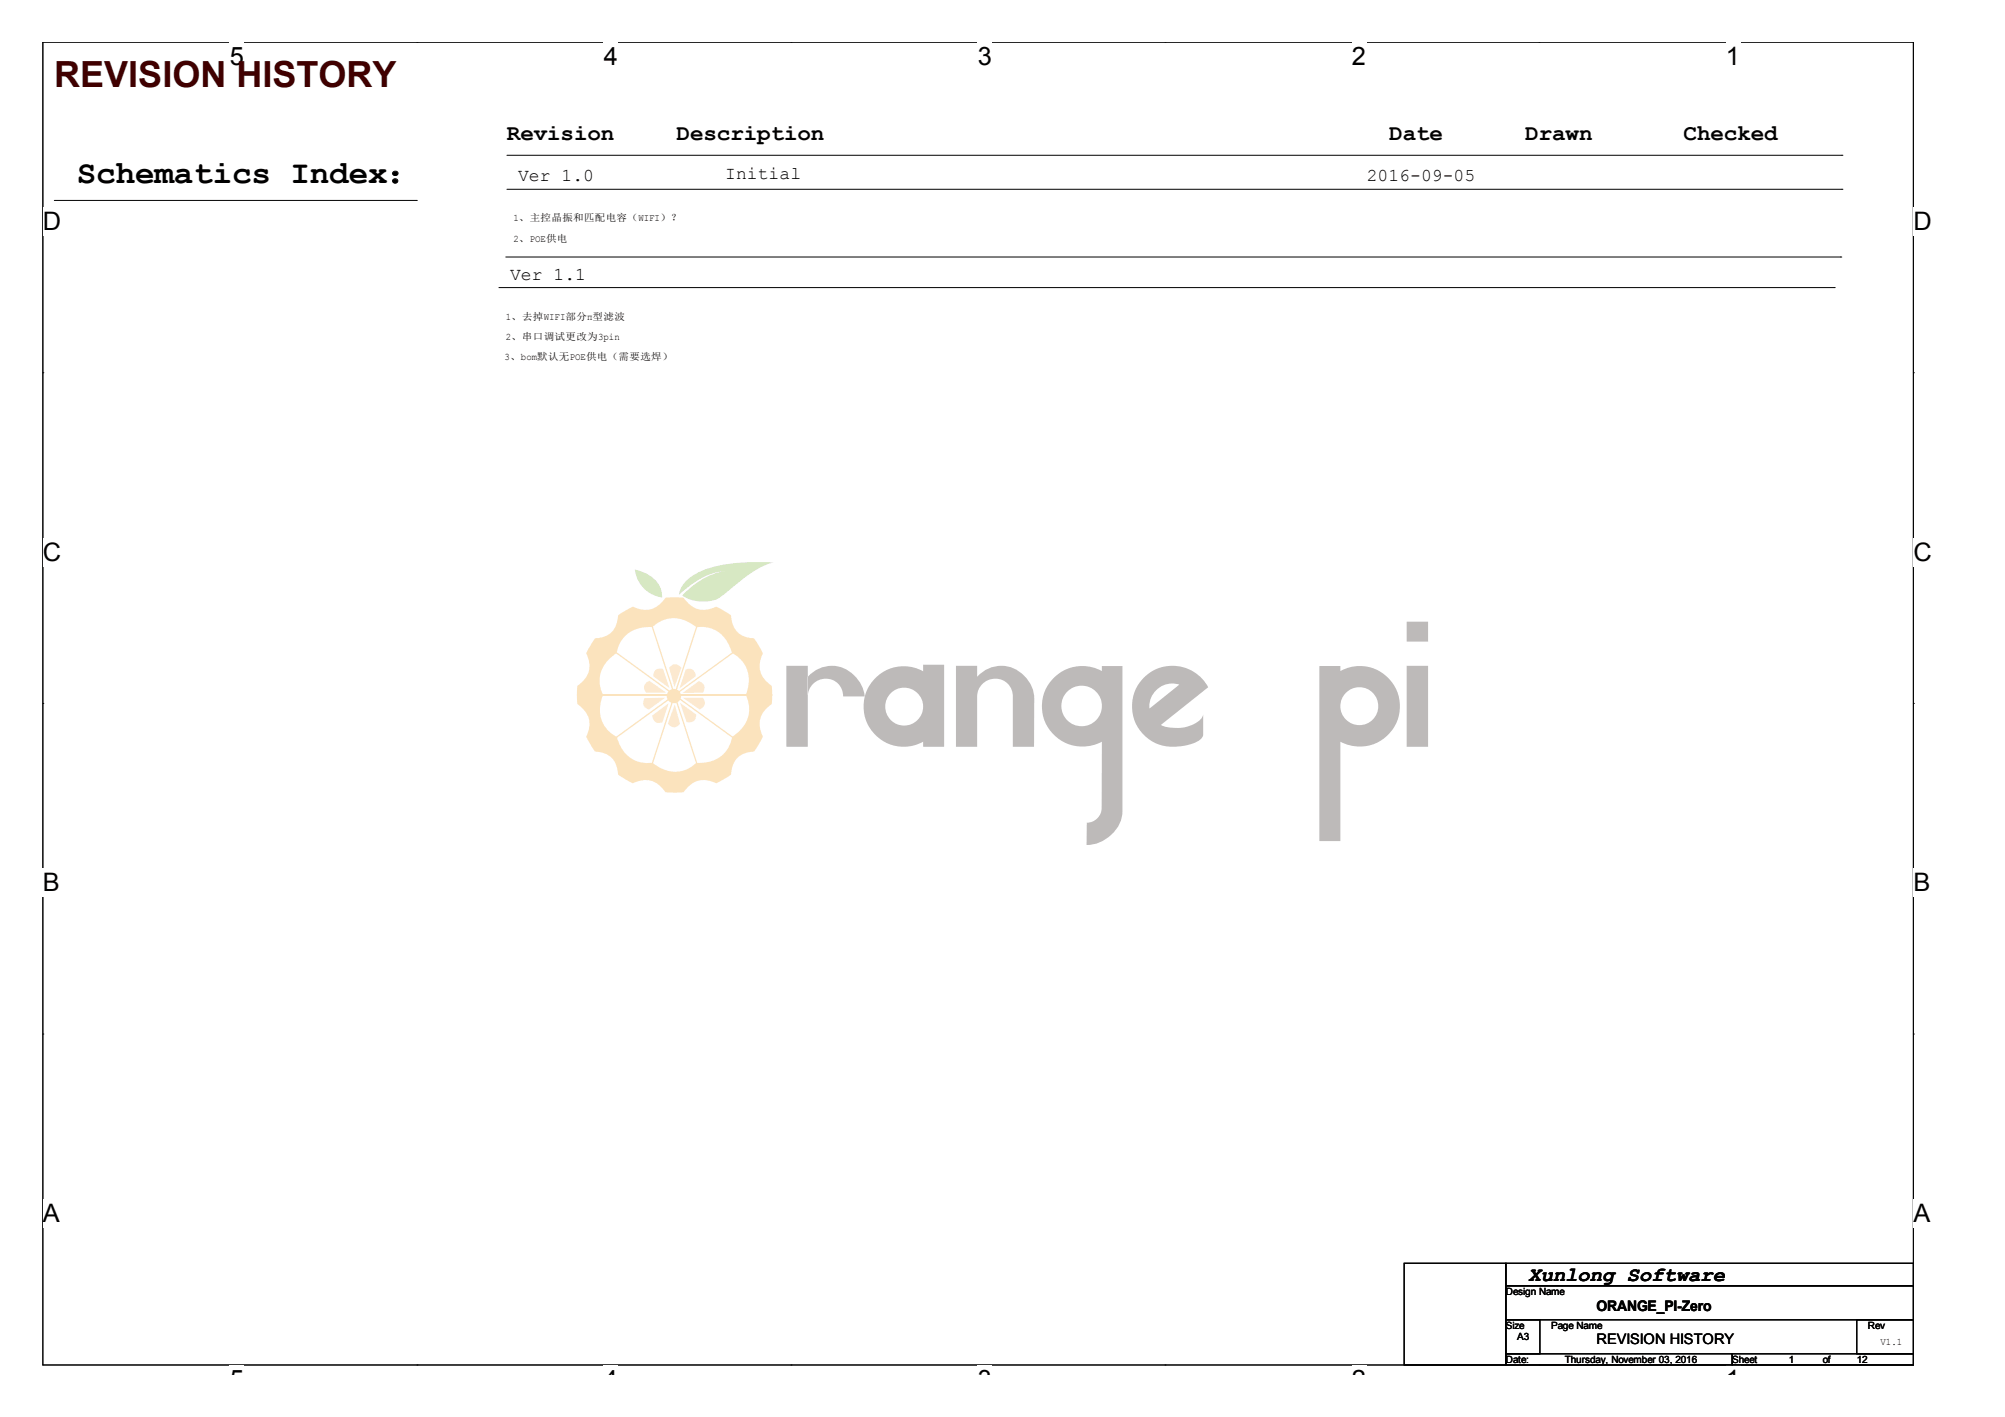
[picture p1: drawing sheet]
<svg xmlns="http://www.w3.org/2000/svg" width="297mm" height="210mm" viewBox="0 0 297 210" stroke-linecap="round" stroke-linejoin="round" font-family="sans-serif">
<path d="M6.3 6.2h277.2v196h-277.1z" fill="none" stroke="#000" stroke-width=".15"/>
<g fill="#fff">
<path d="M34 6.2h2.2v4.3h-2.2z"/>
<path d="M34 202.2h2.2v1.4h-2.2z"/>
</g>
<path d="M61.8 6.2h.1M61.8 202.2h.1" fill="none" stroke="#000" stroke-width=".15"/>
<g fill="#fff">
<path d="M89.5 6.2h2.1v4.3h-2.1z"/>
<path d="M89.5 202.2h2.1v1.4h-2.1z"/>
</g>
<path d="M117.2 6.2h.1M117.2 202.2h.1" fill="none" stroke="#000" stroke-width=".15"/>
<g fill="#fff">
<path d="M144.9 6.2h2.1v4.3h-2.1z"/>
<path d="M144.9 202.2h2.1v1.4h-2.1z"/>
</g>
<path d="M172.6 6.2h.1M172.6 202.2h.1" fill="none" stroke="#000" stroke-width=".15"/>
<g fill="#fff">
<path d="M200.3 6.2h2.1v4.3h-2.1z"/>
<path d="M200.3 202.2h2.1v1.4h-2.1z"/>
</g>
<path d="M228 6.2h.1M228 202.2h.1" fill="none" stroke="#000" stroke-width=".15"/>
<g fill="#fff">
<path d="M255.7 6.2h2.1v4.3h-2.1z"/>
<path d="M255.7 202.2h2.1v1.4h-2.1z"/>
<path d="M6.3 30.7h2.8v4.2h-2.8z"/>
<path d="M283.5 30.7h2.7v4.2h-2.7z"/>
<path d="M6.3 79.7h2.8v4.2h-2.8z"/>
<path d="M283.5 79.7h2.7v4.2h-2.7z"/>
</g>
<path d="M6.3 55.2h.1M283.5 55.2h.1" fill="none" stroke="#000" stroke-width=".15"/>
<g fill="#fff">
<path d="M6.3 128.7h2.6v4.2h-2.6z"/>
<path d="M283.5 128.7h2.5v4.2h-2.5z"/>
</g>
<path d="M6.3 104.2h.1M283.5 104.2h.1" fill="none" stroke="#000" stroke-width=".15"/>
<g fill="#fff">
<path d="M6.3 177.6h2.6v4.3h-2.6z"/>
<path d="M283.5 177.6h2.5v4.3h-2.5z"/>
</g>
<g fill="none" stroke="#000" stroke-width=".15">
<path d="M8 29.7h53.7M61.7 29.7h.1M74.9 38.1h197.8M75.1 23h197.8M75.1 28h197.8M272.7 38.1h.1M272.9 23h.1M272.9 28h.1M73.9 42.6h197.8M271.7 42.6h.1M6.3 153.2h.1M283.5 153.2h.1"/>
<path d="M208 187.1h15.1v15.1h-15.1zM223.1 187.1h60.4v3.4h-60.4zM223.1 190.5h60.4v5h-60.4zM223.1 195.5h5v5h-5zM275.1 195.5h8.4v5h-8.4zM223.1 200.5h33.5v1.7h-33.5zM256.6 200.5h26.9v1.7h-26.9z"/>
<circle cx="58.6" cy="26.8" r=".36"/>
<circle cx="58.6" cy="25.7" r=".37"/>
</g>
<g fill="#7bb537">
<path d="M101.7 86a8.7 8.7 0 0 1 4-2 29.6 29.6 0 0 1 8.9-.7 14.6 14.6 0 0 0-5.7 3.4l-.8 .7a5.7 5.7 0 0 1-3 1.7 5.6 5.6 0 0 1-4-.9 11.1 11.1 0 0 1 6.8-3.7 9.7 9.7 0 0 0-6.1 2.6l-1.2 1v-.3a3.7 3.7 0 0 1 1.1-1.8z"/>
<path d="M94 84.4a5.2 5.2 0 0 1 3.8 2.5l.2 .6 .1 1a4.7 4.7 0 0 1-4.1-4.1z"/>
</g>
<path d="M88.1 94.6a3.3 3.3 0 0 0 3.5-3.5l2.2-1.2a3.5 3.5 0 0 0 4.8-1.4h2.7a3.5 3.5 0 0 0 4.8 1.4l2.2 1.2a3.3 3.3 0 0 0 3.4 3.5l1.3 2.2a3.5 3.5 0 0 0 1.3 4.8v2.7a3.5 3.5 0 0 0-1.3 4.8l-1.3 2.2a3.3 3.3 0 0 0-3.4 3.5l-2.2 1.2a3.5 3.5 0 0 0-4.8 1.4h-2.7a3.5 3.5 0 0 0-4.8-1.4l-2.2-1.2a3.3 3.3 0 0 0-3.5-3.5l-1.3-2.2a3.5 3.5 0 0 0-1.3-4.8v-2.7a3.5 3.5 0 0 0 1.3-4.8z" fill="#f4a424"/>
<g fill="#fff">
<path d="M99.9 103l8.6-6.3a4.4 4.4 0 0 1 2.4 4.8l-.4 1.5z"/>
<path d="M103.1 92.9a4.4 4.4 0 0 1 4.8 2.5l.5 1.3-8.5 6.3z"/>
<path d="M96.7 92.8a4.4 4.4 0 0 1 5.2-.7l1.3 .8-3.3 10.1-3.3-10.1z"/>
<path d="M92.4 94.4a5 5 0 0 1 4.2-1.5l3.3 10-8.5-6.2v-.1a4.7 4.7 0 0 1 1-2.2z"/>
<path d="M90.2 97.7l1.2-1 8.5 6.3h-10.5a4.4 4.4 0 0 1 .8-5.3z"/>
<path d="M89.3 102.9h10.6l-8.5 6.2a4.4 4.4 0 0 1-2.5-4.7z"/>
<path d="M91.4 109.1l8.5-6.2-3.2 10.1a4.4 4.4 0 0 1-4.8-2.5z"/>
<path d="M99.9 102.9l3.3 10.1a4.4 4.4 0 0 1-5.3 .8l-1.2-.8z"/>
<path d="M99.9 103l8.6 6.2a4.4 4.4 0 0 1-3.9 3.7l-1.4 .1z"/>
<path d="M99.9 102.9h10.6a4.4 4.4 0 0 1-.9 5.3l-1.1 .9z"/>
</g>
<g fill="#f4a424">
<path d="M88.2 111.4l23.4-17 .1 .1-23.4 17z"/>
<circle cx="99.8" cy="103.1" r="1.06"/>
</g>
<path d="M85.5 103h28.9" fill="none" stroke="#f4a424" stroke-width=".18"/>
<g fill="#f4a424">
<path d="M104.3 89.2h.2l-8.9 27.6-.2-.1z"/>
<path d="M95.4 89.2h.1l9 27.5-.2 .1z"/>
<path d="M88.3 94.4l23.4 17-.1 .1-23.4-17z"/>
</g>
<g fill="#f5b664">
<path d="M99.1 98.9l.5-.4a1.08 1.08 0 0 1 1.3 .4l-1 2.9z"/>
<path d="M97.1 99.2a1.37 1.37 0 0 1 1.1-.1l1 2.8-2.4-1.7 .1-.6z"/>
<path d="M95.6 101.3l.6-.5 2.5 1.8h-3l-.3-.6v-.4z"/>
<path d="M95.5 103.4h3l-2.4 1.7-.5-.3a1.08 1.08 0 0 1-.1-1.4z"/>
<path d="M96.6 106l2.5-1.8-1 2.8-.6 .1a1.08 1.08 0 0 1-.9-1.1z"/>
<path d="M100 104.3l.7 2.9-.4 .4a1.08 1.08 0 0 1-1.4-.4z"/>
<path d="M100.7 104.1l2.4 1.7-.1 .6a1.08 1.08 0 0 1-1.3 .6z"/>
<path d="M101.2 103.4h2.9l.3 .5a1.08 1.08 0 0 1-.8 1.2z"/>
<path d="M101.1 102.7l2.4-1.8 .6 .3a1.08 1.08 0 0 1 0 1.4z"/>
<path d="M101.6 99.2l.6-.1a1.08 1.08 0 0 1 .9 1.1l-2.4 1.8z"/>
</g>
<g fill="#231916">
<path d="M141.6 98.6h3.2v1.6a4.8 4.8 0 0 1 7.8 1 4.4 4.4 0 0 1 .6 2.3v7.1h-3.2v-7.4a2.64 2.64 0 0 0-2.6-2.7 2.64 2.64 0 0 0-2.6 2.7v7.4h-3.2z"/>
<path d="M119.7 100.2v3a2.62 2.62 0 0 1 2.6-2.7 2.62 2.62 0 0 1 2.6 2.7h3.2a4.9 4.9 0 0 0-7.5-3.7zM116.5 98.6h3.2v12h-3.2z"/>
<path d="M131.1 104.7a2.85 2.85 0 0 0 5.7 0 2.85 2.85 0 0 0-5.7 0zM129.7 100.4a5.9 5.9 0 0 1 7.1-1v-.9h3.1v12.1h-3.1v-.7a6 6 0 0 1-7.7-1.7 6 6 0 0 1 .6-7.8z"/>
<path d="M157.2 104.6a3.1 3.1 0 0 0 6.1 0 3.1 3.1 0 0 0-6.1 0zM156.1 100.4a6 6 0 0 1 7.1-1v-.7h3.1v21.5a5.5 5.5 0 0 1-5.3 5v-3.3a2.22 2.22 0 0 0 2.2-2.2v-9.8a6 6 0 0 1-7.6-1.7 6 6 0 0 1 .5-7.8z"/>
<path d="M171.3 102.3a3.2 3.2 0 0 0-1 2.6l4.4-3.5a3.4 3.4 0 0 0-3.4 .9zM169.5 100.4a6 6 0 0 1 9.5 1.4l-7 5.6a5.5 5.5 0 0 0 6-1l.3-.6v3.1a2.5 2.5 0 0 1-2 1.4 6.7 6.7 0 0 1-7.3-1.9 6 6 0 0 1 .5-8z"/>
<path d="M198.6 104.6a2.81 2.81 0 0 0 5.6 0 2.81 2.81 0 0 0-5.6 0zM195.5 98.7h3.1v.7a6 6 0 0 1 8.8 5.2 6 6 0 0 1-8.8 5.3v14.7h-3.1z"/>
<path d="M208.4 98.6v12h3.2v-12zM208.4 92.1h3.2v2.9h-3.2z"/>
</g>
<text font-size="5.3" fill="#400000" x="8" y="12.8">REVISION HISTORY</text>
<text font-size="4.8" x="11.4" y="27.1">Schematics Index</text>
<g font-size="3.8">
<text x="34" y="9.6">5</text>
<text x="89.5" y="9.6">4</text>
<text x="144.9" y="9.6">3</text>
<text x="200.3" y="9.6">2</text>
<text x="255.7" y="9.6">1</text>
<text x="6.3" y="34.1">D</text>
<text x="283.5" y="34.1">D</text>
<text x="6.3" y="83.1">C</text>
<text x="283.5" y="83.1">C</text>
<text x="6.3" y="132.1">B</text>
<text x="283.5" y="132.1">B</text>
<text x="6.3" y="181">A</text>
<text x="283.5" y="181">A</text>
<text x="34" y="205.6">5</text>
<text x="89.5" y="205.6">4</text>
<text x="144.9" y="205.6">3</text>
<text x="200.3" y="205.6">2</text>
<text x="255.7" y="205.6">1</text>
</g>
<g font-size="3.3">
<text x="75.1" y="20.7">Revision</text>
<text x="100.2" y="20.7">Description</text>
<text x="205.8" y="20.7">Date</text>
<text x="226" y="20.7">Drawn</text>
<text x="249.4" y="20.7">Checked</text>
</g>
<text font-size="3" x="226.4" y="189.7">Xunlong Software</text>
<g font-size="2.7">
<text x="76.7" y="26.9">Ver 1.0</text>
<text x="107.4" y="26.5">Initial</text>
<text x="202.5" y="26.9">2016-09-05</text>
<text x="75.6" y="41.4">Ver 1.1</text>
</g>
<g font-size="2.2">
<text x="236.5" y="194.2">ORANGE_PI-Zero</text>
<text x="236.5" y="199.2">REVISION HISTORY</text>
</g>
<g font-size="1.5">
<text x="76.1" y="32.8">1</text>
<text x="76.1" y="35.8">2</text>
<text x="78.5" y="35.8">POE-(</text>
<text x="78.5" y="32.8">!&quot;#$%&amp;'()*WIFI+,</text>
<text x="74.9" y="47.3">1</text>
<text x="77.3" y="47.3">./WIFI01</text>
<text x="87.8" y="47.3">234</text>
<text x="74.8" y="53.4">3</text>
<text x="74.9" y="50.4">2</text>
<text x="77.2" y="53.4">bom&lt;=&gt;POE-(*?@AB+</text>
<text x="77.3" y="50.4">56789:;3pin</text>
<text x="223.1" y="191.8">Design Name</text>
<text x="223.1" y="196.9">Size</text>
<text x="229.8" y="196.9">Page Name</text>
<text x="276.7" y="196.9">Rev</text>
<text x="223.1" y="201.9">Date:</text>
<text x="224.8" y="198.5">A3</text>
<text x="231.8" y="201.9">Thursday, November 03, 2016</text>
<text x="256.6" y="201.9">Sheet</text>
<text x="265" y="201.9">1</text>
<text x="270" y="201.9">of</text>
<text x="275.1" y="201.9">12</text>
<text x="278.6" y="199.2">V1.1</text>
</g>
</svg>
